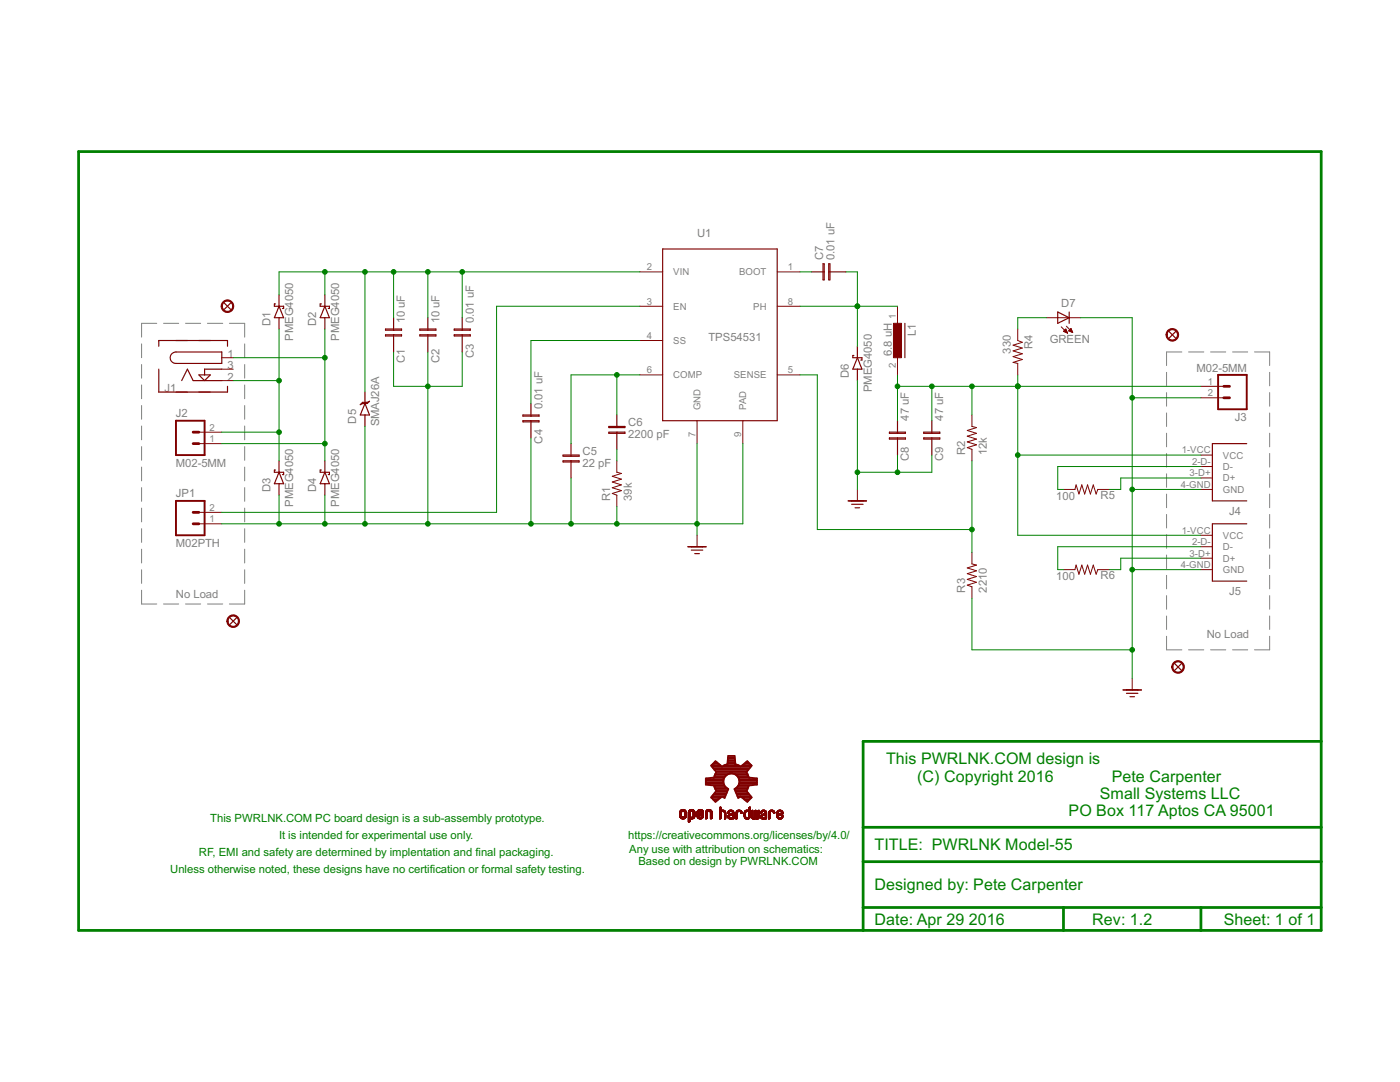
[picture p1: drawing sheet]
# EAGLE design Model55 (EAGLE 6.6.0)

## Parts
C1  10 uF  CN-1210  [1210]
C2  10 uF  CN-1210  [1210]
C3  0.01 uF  CN-0805  [0805]
C4  0.01 uF  CN-0805  [0805]
C5  22 pF  CN-0603  [0603]
C6  2200 pF  CN-0805  [0805]
C7  0.01 uF  CN-0805  [0805]
C8  47 uF  CN-1206  [C1206]
C9  47 uF  CN-1206  [C1206]
D1  PMEG4050EP  [SOD128]
D2  PMEG4050EP  [SOD128]
D3  PMEG4050EP  [SOD128]
D4  PMEG4050EP  [SOD128]
D5  SMAJ26A  [DO214BA]
D6  PMEG4050EP  [SOD128]
D7  GREEN  LED-RED0603  [LED-0603]
FID1  FIDUCIAL1X2  [FIDUCIAL-1X2]
FID2  FIDUCIAL1X2  [FIDUCIAL-1X2]
FID3  FIDUCIAL1X2  [FIDUCIAL-1X2]
FID4  FIDUCIAL1X2  [FIDUCIAL-1X2]
J1  PJ-102AH  [PJ-102AH]
J2  M02-5MM  [SCREWTERMINAL-5MM-2]
J3  M02-5MM  [SCREWTERMINAL-5MM-2]
J4  87520  87520-USB-A-FEMALE  [87520-USB-A-FEMALE]
J5  87520  87520-USB-A-FEMALE  [87520-USB-A-FEMALE]
JP1  M02PTH  [1X02]
L1  6.8 uH  DR125  [DR125]
LOGO1  OSHW-LOGOL  [OSHW-LOGO-L]
R1  39k  47KOHM1/10W1%(0603)  [0603-RES]
R2  12k  47KOHM1/10W1%(0603)  [0603-RES]
R3  2210  47KOHM1/10W1%(0603)  [0603-RES]
R4  330  47KOHM1/10W1%(0603)  [0603-RES]
R5  100  47KOHM1/10W1%(0603)  [0603-RES]
R6  100  47KOHM1/10W1%(0603)  [0603-RES]
U1  TPS54531  [SOIC127P600X170-9N]

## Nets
5V [power]: C8.1 C9.1 J3.1 J4.1-VCC(VCC) J5.1-VCC(VCC) L1.2 R2.2 R4.2
AC1 [power]: D1.P$1A D3.P$2C J1.P$2 J2.2
AC2 [power]: D2.P$1A D4.P$2C J1.P$1 J2.1
BOOT: C7.1 U1.1(BOOT)
COMP: C5.1 C6.1 U1.6(COMP)
D+: J5.3-D+(D+) R6.1
D+1: J4.3-D+(D+) R5.1
D-: J5.2-D-(D-) R6.2
D-1: J4.2-D-(D-) R5.2
ENABLE: JP1.2 U1.3(EN)
GND [power]: C1.2 C2.2 C3.2 C4.2 C5.2 C8.2 C9.2 D3.P$1A D4.P$1A D5.A(P$1A) D6.P$1A D7.C J3.2 J4.4-GND(GND) J5.4-GND(GND) JP1.1 R1.1 R3.1 U1.7(GND) U1.9(PAD)
N$1: C6.2 R1.2
PWRON: D7.A R4.1
SENSE: R2.1 R3.2 U1.5(SENSE)
SLOW: C4.1 U1.4(SS)
VIN [power]: C1.1 C2.1 C3.1 D1.P$2C D2.P$2C D5.C(P$2C) U1.2(VIN)
VSW [power]: C7.2 D6.P$2C L1.1 U1.8(PH)
Unconnected: J1.P$3

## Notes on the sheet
- No Load
- No Load
- This PWRLNK.COM design is 
         (C) Copyright 2016             Pete Carpenter
                                                  Small Systems LLC
                                           PO Box 117 Aptos CA 95001
- This PWRLNK.COM PC board design is a sub-assembly prototype.
- It is intended for experimental use only. | https://creativecommons.org/licenses/by/4.0/
- Any use with attribution on schematics:
     Based on design by PWRLNK.COM
- TITLE:  PWRLNK Model-55
- RF, EMI and safety are determined by implentation and final packaging.
- Unless otherwise noted, these designs have no certification or formal safety testing.
- Designed by: Pete Carpenter
- Date: Apr 29 2016 | Rev: 1.2 | Sheet: 1 of 1

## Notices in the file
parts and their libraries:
SparkFun-LED: Licensing: Creative Commons ShareAlike 4.0 International - https://creativecommons.org/licenses/by-sa/4.0
